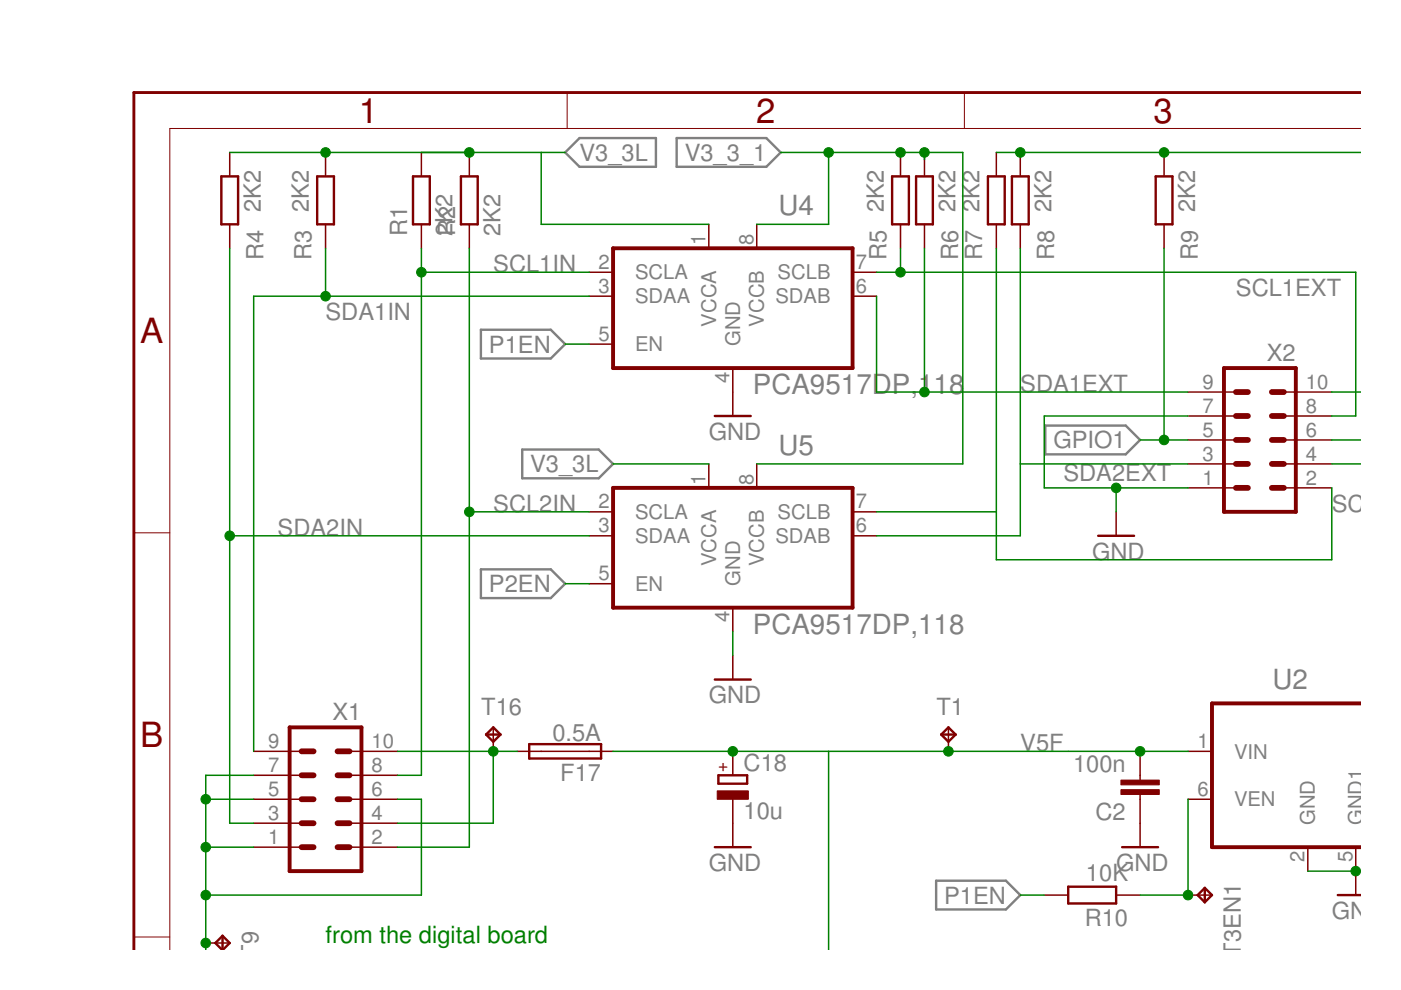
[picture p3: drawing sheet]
<svg xmlns="http://www.w3.org/2000/svg" width="297mm" height="210mm" viewBox="0 0 297 210" stroke-linecap="round" stroke-linejoin="round" font-family="sans-serif">
<path d="M119.8 32.3l3.1-3h16.2v6.1h-16.2zM143.5 29.3h19l3 3-3 3.1h-19zM102 69.9h14.8l3 3.1-3 3h-14.8zM110.7 95.3h16.2l3.1 3.1-3.1 3h-16.2zM221.6 90.2h17.1l3 3.1-3 3h-17.1zM102 120.7h14.8l3 3.1-3 3h-14.8zM198.5 186.7h14.8l3 3.1-3 3h-14.8z" fill="none" stroke="#808080" stroke-width=".51"/>
<path d="M288.6 19.6h-260.2v181.9" fill="none" stroke="#800000" stroke-width=".61"/>
<path d="M120.2 19.6v7.6M204.5 19.6v7.6M288.6 27.2h-252.6v174.3M28.4 113h7.6M28.4 198.7h7.6" fill="none" stroke="#800000" stroke-width=".21"/>
<g fill="none" stroke="#800000" stroke-width=".51">
<path d="M46.9 37.4h3.6v10.2h-3.6zM67.2 37.4h3.6v10.2h-3.6zM87.6 37.4h3.5v10.2h-3.5zM97.7 37.4h3.6v10.2h-3.6zM189.1 37.4h3.6v10.2h-3.6zM194.2 37.4h3.6v10.2h-3.6zM209.5 37.4h3.5v10.2h-3.5zM214.5 37.4h3.6v10.2h-3.6zM245 37.4h3.6v10.2h-3.6zM151.6 88.2h7.6M232.8 113.6h7.7M103.1 155.7l1.5-1.5 1.5 1.5"/>
<path d="M103.1 155.7l1.5 1.6 1.5-1.6M103.1 155.7h3M112.2 157.8h15.2v3h-15.2zM151.6 144.1h7.6M199.6 155.7h3M199.6 155.7l1.5-1.5 1.5 1.5M199.6 155.7l1.5 1.6 1.5-1.6M151.6 179.6h7.6M152.3 164.4h6.1v1.8h-6.1zM237.9 179.6h7.6M47.2 198.4l1.5 1.5-1.5 1.6M47.2 198.4l-1.5 1.5 1.5 1.6"/>
<path d="M47.2 198.4v3.1M226.5 188h10.1v3.6h-10.1zM255.4 188.3l1.6 1.5-1.6 1.5M255.4 188.3l-1.5 1.5 1.5 1.5M255.4 188.3v3M283.6 189.8h5"/>
</g>
<g fill="none" stroke="#800000" stroke-width=".32">
<path d="M48.7 32.3v5.1M69 32.3v5.1M89.3 32.3v5.1M99.5 32.3v5.1M190.9 32.3v5.1M196 32.3v5.1M211.2 32.3v5.1M216.3 32.3v5.1M246.8 32.3v5.1M48.7 47.6v5M69 47.6v5M89.3 47.6v5"/>
<path d="M99.5 47.6v5M124.9 57.7h5.1M150.3 47.6v5M160.4 47.6v5M180.8 57.7h5M190.9 47.6v5M196 47.6v5M211.2 47.6v5M216.3 47.6v5M246.8 47.6v5M124.9 73h5.1M124.9 62.8h5.1"/>
<path d="M155.4 78v10.2M180.8 62.8h5M150.3 98.4v5M160.4 98.4v5M251.9 98.4h10.1M251.9 93.3h10.1M251.9 88.2h10.1M251.9 83.1h10.1M272.2 98.4h10.2M272.2 93.3h10.2M272.2 88.2h10.2M272.2 83.1h10.2"/>
<path d="M124.9 108.5h5.1M124.9 113.6h5.1M180.8 108.5h5M180.8 113.6h5M236.6 108.5v5.1M251.9 103.4h10.1M272.2 103.4h10.2M124.9 123.8h5.1M155.4 128.8v5.1M155.4 139v5.1M53.8 159.3h10.1M74.1 159.3h10.2"/>
<path d="M104.6 154.2v5.1M109.7 159.3h20.3M155.4 159.3v5.1M201.1 154.2v5.1M241.7 159.3v6.1M251.9 159.3h5.1M53.8 179.6h10.1M53.8 174.5h10.1M53.8 169.5h10.1M53.8 164.4h10.1M74.1 179.6h10.2M74.1 174.5h10.2"/>
<path d="M74.1 169.5h10.2M74.1 164.4h10.2M155.4 169.5v10.1M241.7 168.4v11.2M251.9 169.5h5.1M277.3 179.6v5.1M287.4 179.6v10.2M43.6 199.9h5.1M221.4 189.8h5.1M236.6 189.8h5.1M251.9 189.8h5.1"/>
</g>
<g fill="#800000" stroke="#800000" stroke-width=".21">
<path d="M237.7 165.4h8.1v1h-8.1z"/>
<path d="M237.7 167.4h8.1v1h-8.1z"/>
<path d="M152.1 167.7h6.6v1.8h-6.6z"/>
</g>
<path d="M130 52.6h50.8v25.4h-50.8zM259.5 78h15.2v30.5h-15.2zM130 103.4h50.8v25.4h-50.8zM61.4 154.2h15.2v30.5h-15.2zM288.6 149.1h-31.6v30.5h31.6" fill="none" stroke="#800000" stroke-width=".83"/>
<g fill="none" stroke="#800000" stroke-width="1.2">
<path d="M262 83.1h2.6M262 88.2h2.6M262 93.3h2.6M262 98.4h2.6M269.7 83.1h2.5M269.7 88.2h2.5M269.7 93.3h2.5M269.7 98.4h2.5M262 103.4h2.6M269.7 103.4h2.5M63.9 159.3h2.6M71.6 159.3h2.5"/>
<path d="M63.9 164.4h2.6M63.9 169.5h2.6M63.9 174.5h2.6M63.9 179.6h2.6M71.6 164.4h2.5M71.6 169.5h2.5M71.6 174.5h2.5M71.6 179.6h2.5"/>
</g>
<g fill="none" stroke="#008000" stroke-width=".32">
<path d="M48.7 32.3h71.1M114.7 32.3v15.3h35.6M165.5 32.3h38.6v66.1h-43.7M175.7 32.3v15.3h-15.3M196 32.3v1.5M211.2 32.3h77.4M48.7 52.6v121.9h5.1M69 52.6v10.2M89.3 52.6v111.8h-5M89.3 57.7h35.6M99.5 52.6v127h-15.2M185.8 57.7h101.6v30.5h-5"/>
<path d="M190.9 52.6v5.1M196 52.6v30.5M211.2 52.6v66.1h71.2v-15.3M216.3 52.6v61h-30.5M246.8 52.6v40.7M119.8 73h5.1M124.9 62.8h-71.1v96.5M185.8 62.8v20.3h66.1M130 98.4h20.3M216.3 98.4h35.6M241.7 93.3h10.2M251.9 88.2h-30.5v15.2h30.5"/>
<path d="M282.4 98.4h6.2M282.4 83.1h6.2M282.4 93.3h6.2M48.7 113.6h76.2M99.5 108.5h25.4M185.8 108.5h25.4M236.6 103.4v5.1M119.8 123.8h5.1M155.4 133.9v5.1M84.3 159.3h25.4M104.6 159.3v15.2h-20.3M130 159.3h121.9"/>
<path d="M175.7 159.3v42.2M43.6 179.6h10.2M43.6 169.5h10.2M53.8 164.4h-10.2v37.1M84.3 169.5h5v20.3h-45.7M251.9 169.5v20.3h-10.2M216.3 189.8h5.1M277.3 184.7h10.1"/>
</g>
<g fill="#008000" stroke="#008000" stroke-width=".21">
<circle cx="43.6" cy="199.9" r="1.02"/>
<circle cx="43.6" cy="179.6" r="1.02"/>
<circle cx="43.6" cy="189.8" r="1.02"/>
<circle cx="43.6" cy="169.5" r="1.02"/>
<circle cx="236.6" cy="103.4" r="1.02"/>
<circle cx="287.4" cy="184.7" r="1.02"/>
<circle cx="241.7" cy="159.3" r="1.02"/>
<circle cx="216.3" cy="32.3" r="1.02"/>
<circle cx="246.8" cy="32.3" r="1.02"/>
<circle cx="251.9" cy="189.8" r="1.02"/>
<circle cx="201.1" cy="159.3" r="1.02"/>
<circle cx="155.4" cy="159.3" r="1.02"/>
<circle cx="104.6" cy="159.3" r="1.02"/>
<circle cx="89.3" cy="57.7" r="1.02"/>
<circle cx="99.5" cy="108.5" r="1.02"/>
<circle cx="69" cy="62.8" r="1.02"/>
<circle cx="48.7" cy="113.6" r="1.02"/>
<circle cx="196" cy="83.1" r="1.02"/>
<circle cx="190.9" cy="57.7" r="1.02"/>
<circle cx="246.8" cy="93.3" r="1.02"/>
<circle cx="99.5" cy="32.3" r="1.02"/>
<circle cx="69" cy="32.3" r="1.02"/>
<circle cx="175.7" cy="32.3" r="1.02"/>
<circle cx="190.9" cy="32.3" r="1.02"/>
<circle cx="196" cy="32.3" r="1.02"/>
</g>
<g font-size="7.4" fill="#800000">
<text x="76.1" y="26">1</text>
<text x="160.3" y="26">2</text>
<text x="244.6" y="26">3</text>
<text x="29.7" y="72.7">A</text>
<text x="29.7" y="158.4">B</text>
</g>
<g font-size="5.9" fill="#808080">
<text x="165" y="45.6">U4</text>
<text x="159.6" y="83.5">PCA9517DP,118</text>
<text x="165" y="96.4">U5</text>
<text x="159.6" y="134.3">PCA9517DP,118</text>
<text x="269.8" y="146.1">U2</text>
</g>
<g font-size="5" fill="#808080">
<text x="122.9" y="34.1">V3_3L</text>
<text x="145.2" y="34.1">V3_3_1</text>
<text x="55.3" y="45" transform="rotate(-90 55.3 45)">2K2</text>
<text x="65.5" y="45" transform="rotate(-90 65.5 45)">2K2</text>
<text x="187.4" y="45" transform="rotate(-90 187.4 45)">2K2</text>
<text x="202.6" y="45" transform="rotate(-90 202.6 45)">2K2</text>
<text x="207.7" y="45" transform="rotate(-90 207.7 45)">2K2</text>
<text x="222.9" y="45" transform="rotate(-90 222.9 45)">2K2</text>
<text x="253.4" y="45" transform="rotate(-90 253.4 45)">2K2</text>
<text x="86.3" y="50.1" transform="rotate(-90 86.3 50.1)">R1</text>
<text x="95.9" y="50.1" transform="rotate(-90 95.9 50.1)">2K2</text>
<text x="96.5" y="50.1" transform="rotate(-90 96.5 50.1)">R2</text>
<text x="106.1" y="50.1" transform="rotate(-90 106.1 50.1)">2K2</text>
<text x="55.9" y="55.2" transform="rotate(-90 55.9 55.2)">R4</text>
<text x="66" y="55.2" transform="rotate(-90 66 55.2)">R3</text>
<text x="104.6" y="57.7">SCL1IN</text>
<text x="187.9" y="55.2" transform="rotate(-90 187.9 55.2)">R5</text>
<text x="203.2" y="55.2" transform="rotate(-90 203.2 55.2)">R6</text>
<text x="208.3" y="55.2" transform="rotate(-90 208.3 55.2)">R7</text>
<text x="223.5" y="55.2" transform="rotate(-90 223.5 55.2)">R8</text>
<text x="254" y="55.2" transform="rotate(-90 254 55.2)">R9</text>
<text x="262" y="62.8">SCL1EXT</text>
<text x="69" y="67.9">SDA1IN</text>
<text x="103.7" y="74.7">P1EN</text>
<text x="268.6" y="76.5">X2</text>
<text x="216.3" y="83.1">SDA1EXT</text>
<text x="150.3" y="93.3">GND</text>
<text x="223.4" y="95.1">GPIO1</text>
<text x="112.4" y="100.1">V3_3L</text>
<text x="225.5" y="101.9">SDA2EXT</text>
<text x="58.9" y="113.6">SDA2IN</text>
<text x="104.6" y="108.5">SCL2IN</text>
<text x="282.4" y="108.5">SCL2E</text>
<text x="231.6" y="118.7">GND</text>
<text x="103.7" y="125.5">P2EN</text>
<text x="150.3" y="149.2">GND</text>
<text x="70.5" y="152.7">X1</text>
<text x="102" y="151.7">T16</text>
<text x="198.5" y="151.7">T1</text>
<text x="117.1" y="157">0.5A</text>
<text x="216.3" y="159.3">V5F</text>
<text x="118.8" y="165.7">F17</text>
<text x="157.7" y="163.4">C18</text>
<text x="227.5" y="163.6">100n</text>
<text x="157.7" y="173.6">10u</text>
<text x="232.3" y="173.8">C2</text>
<text x="150.3" y="184.7">GND</text>
<text x="236.6" y="184.7">GND</text>
<text x="200.2" y="191.6">P1EN</text>
<text x="230.3" y="186.7">10K</text>
<text x="230" y="196.3">R10</text>
<text x="282.4" y="194.9">GND</text>
<text x="54.8" y="203.3" transform="rotate(-90 54.8 203.3)">T9</text>
<text x="263.1" y="202.9" transform="rotate(-90 263.1 202.9)">T3EN1</text>
</g>
<text font-size="5" fill="#008000" x="69" y="199.9">from the digital board</text>
<g font-size="4.3" fill="#808080">
<text x="149.6" y="51.9" transform="rotate(-90 149.6 51.9)">1</text>
<text x="159.7" y="51.9" transform="rotate(-90 159.7 51.9)">8</text>
<text x="126.9" y="57">2</text>
<text x="134.6" y="59.2">SCLA</text>
<text x="164.9" y="59.2">SCLB</text>
<text x="181.5" y="57">7</text>
<text x="126.9" y="62.1">3</text>
<text x="134.6" y="64.3">SDAA</text>
<text x="164.4" y="64.3">SDAB</text>
<text x="181.5" y="62.1">6</text>
<text x="151.8" y="69.3" transform="rotate(-90 151.8 69.3)">VCCA</text>
<text x="162" y="69.3" transform="rotate(-90 162 69.3)">VCCB</text>
<text x="126.9" y="72.3">5</text>
<text x="134.6" y="74.5">EN</text>
<text x="156.9" y="73.4" transform="rotate(-90 156.9 73.4)">GND</text>
<text x="154.7" y="81.1" transform="rotate(-90 154.7 81.1)">4</text>
<text x="255" y="82.4">9</text>
<text x="276.9" y="82.4">10</text>
<text x="255" y="87.5">7</text>
<text x="276.9" y="87.5">8</text>
<text x="255" y="92.6">5</text>
<text x="276.9" y="92.6">6</text>
<text x="255" y="97.6">3</text>
<text x="276.9" y="97.6">4</text>
<text x="126.9" y="107.8">2</text>
<text x="149.6" y="102.7" transform="rotate(-90 149.6 102.7)">1</text>
<text x="159.7" y="102.7" transform="rotate(-90 159.7 102.7)">8</text>
<text x="181.5" y="107.8">7</text>
<text x="255" y="102.7">1</text>
<text x="276.9" y="102.7">2</text>
<text x="126.9" y="112.9">3</text>
<text x="134.6" y="110">SCLA</text>
<text x="164.9" y="110">SCLB</text>
<text x="181.5" y="112.9">6</text>
<text x="134.6" y="115.1">SDAA</text>
<text x="164.4" y="115.1">SDAB</text>
<text x="126.9" y="123">5</text>
<text x="134.6" y="125.3">EN</text>
<text x="151.8" y="120" transform="rotate(-90 151.8 120)">VCCA</text>
<text x="156.9" y="124.2" transform="rotate(-90 156.9 124.2)">GND</text>
<text x="162" y="120" transform="rotate(-90 162 120)">VCCB</text>
<text x="154.7" y="131.9" transform="rotate(-90 154.7 131.9)">4</text>
<text x="56.9" y="158.6">9</text>
<text x="78.8" y="158.6">10</text>
<text x="253.9" y="158.6">1</text>
<text x="261.6" y="160.8">VIN</text>
<text x="56.9" y="163.7">7</text>
<text x="78.8" y="163.7">8</text>
<text x="56.9" y="173.8">3</text>
<text x="56.9" y="168.8">5</text>
<text x="78.8" y="173.8">4</text>
<text x="78.8" y="168.8">6</text>
<text x="253.9" y="168.8">6</text>
<text x="261.6" y="171">VEN</text>
<text x="56.9" y="178.9">1</text>
<text x="78.8" y="178.9">2</text>
<text x="278.8" y="175" transform="rotate(-90 278.8 175)">GND</text>
<text x="289" y="175" transform="rotate(-90 289 175)">GND1</text>
<text x="276.6" y="182.7" transform="rotate(-90 276.6 182.7)">2</text>
<text x="286.7" y="182.7" transform="rotate(-90 286.7 182.7)">5</text>
</g>
<text font-size="3.6" fill="#800000" x="154.2" y="163.6" transform="rotate(-90 154.2 163.6)">+</text>
</svg>
